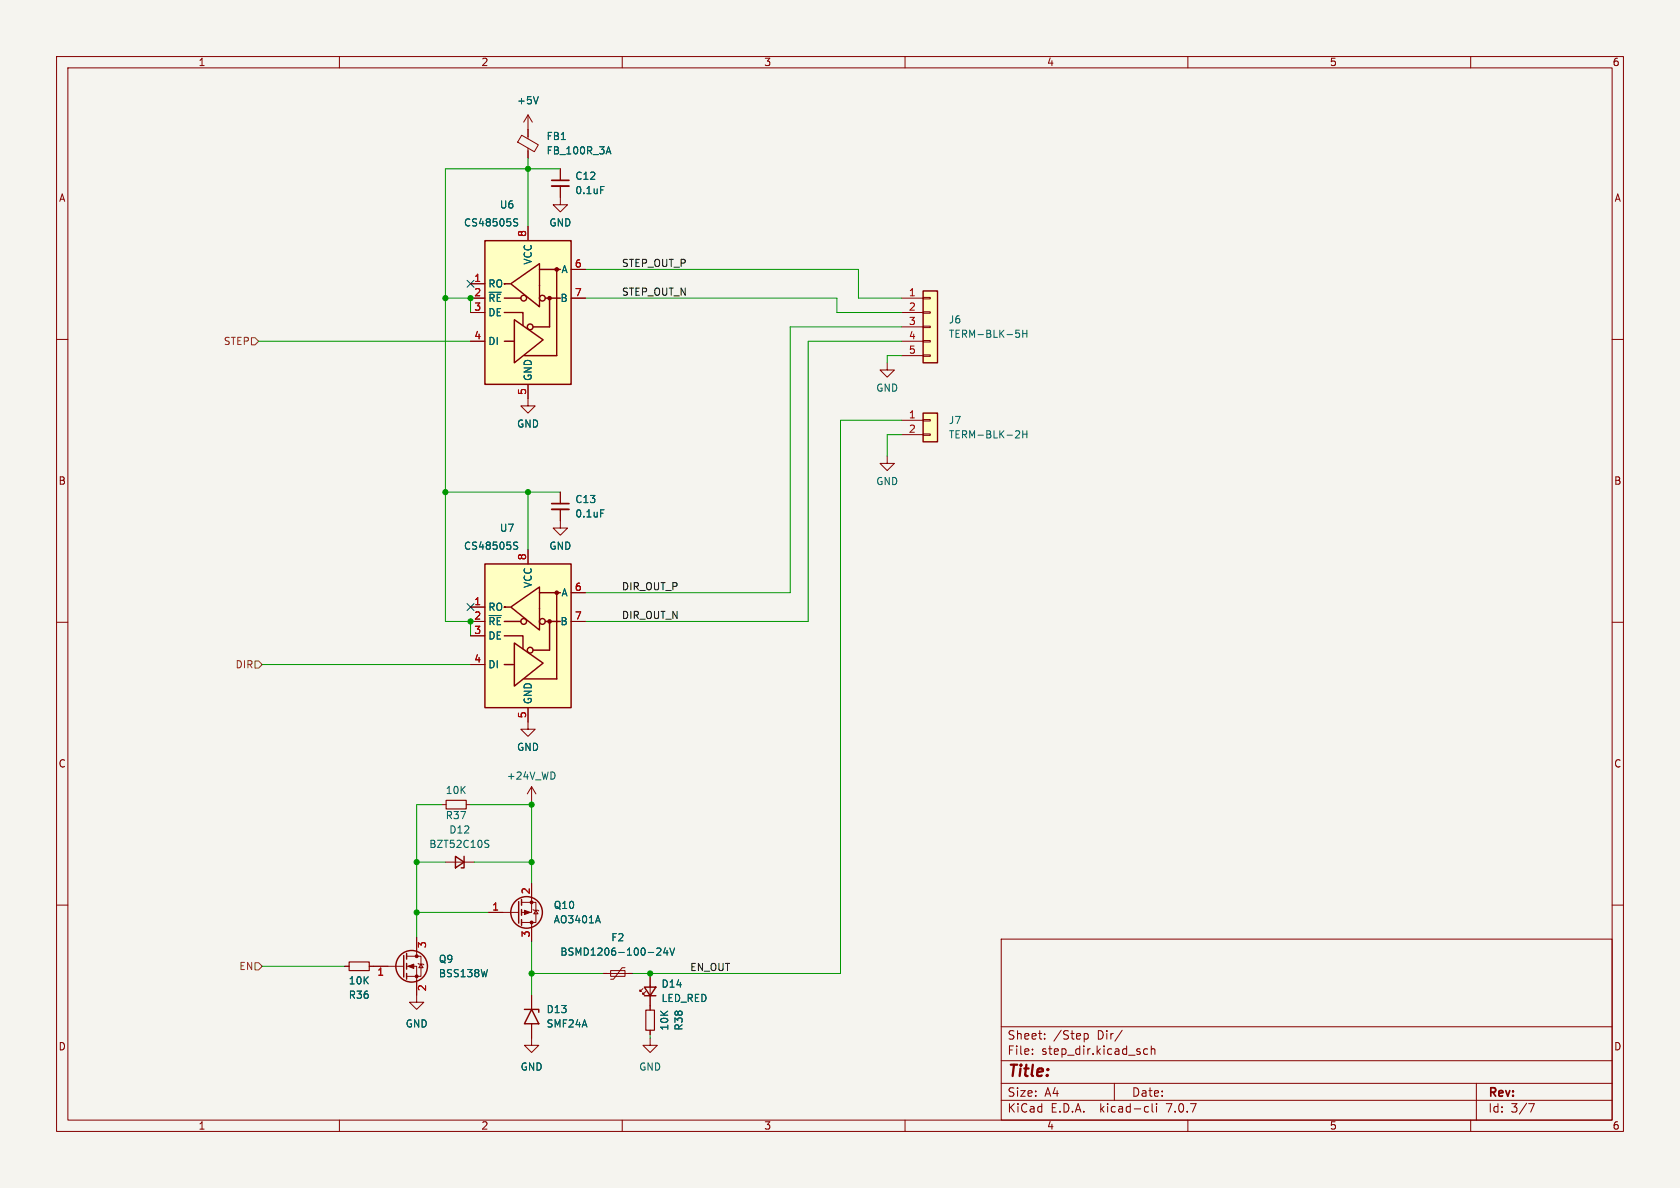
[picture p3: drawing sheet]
<svg xmlns="http://www.w3.org/2000/svg" width="297mm" height="210mm" viewBox="0 0 297 210" stroke-linecap="round" stroke-linejoin="round" font-family="sans-serif">
<path d="M0 0h297v210h-297z" fill="#f5f4ef" stroke="#f5f4ef" stroke-width=".18"/>
<g fill="none" stroke="#840000" stroke-width=".18">
<path d="M10 10h277v190h-277zM12 12h273v186h-273zM60 10v2M110 10v2M160 10v2M210 10v2M260 10v2M92.2 23.9l3 1.7-.7 1.2-3-1.7zM93.3 20.3v4.2M93.3 26.2v1.7M93.3 20.3l-.7 1.3M93.3 20.3l.8 1.3"/>
<path d="M99.1 32.9v3.3h1.2l-1.2 1.3-1.3-1.3h1.3M99.1 29.8v2.1M10 60h2M83.2 52.7h2.5M83.2 55.2h2.5M83.2 50.2h2.5M93.3 40v2.5M101 52.7h2.5M101 47.6h2.5M159.4 52.7h3.8M159.4 55.2h3.8M159.4 57.8h3.8"/>
<path d="M163.2 57.7h1.3v.2h-1.3zM163.2 55.1h1.3v.3h-1.3zM163.2 52.6h1.3v.2h-1.3zM285 60h2M83.2 60.3h2.5M93.3 67.9v3.9h1.3l-1.3 1.2-1.2-1.2h1.2M156.8 64.1v1.3h1.3l-1.3 1.3-1.2-1.3h1.2M159.4 60.3h3.8M159.4 62.9h3.8M159.4 74.3h3.8M159.4 76.8h3.8M163.2 62.7h1.3v.3h-1.3z"/>
<path d="M163.2 60.2h1.3v.3h-1.3zM163.2 76.7h1.3v.3h-1.3zM163.2 74.2h1.3v.2h-1.3zM93.3 97.2v2.5M99.1 90v3.3h1.2l-1.2 1.3-1.3-1.3h1.3M99.1 87v2M156.8 80.6v1.3h1.3l-1.3 1.3-1.2-1.3h1.2M10 110h2M83.2 107.3h2.5M83.2 109.9h2.5M83.2 112.4h2.5M83.2 117.5h2.5"/>
<path d="M101 109.9h2.5M101 104.8h2.5M285 110h2M93.3 125.1v3.8h1.3l-1.3 1.3-1.2-1.3h1.2M94 139.1v2.5M94 139.1l-.8 1.2M94 139.1l.7 1.2M10 160h2M78.1 142.2h.8M78.7 152.4h5.1M82.4 142.2h.8M92.2 159.5h2.5v3.6h-2.5"/>
<path d="M94 156.2v5.1h-1.8M285 160h2M61 170.8h.7M65.3 170.8h6.1M71.9 170.8h1.8v6.4h1.2l-1.2 1.2-1.3-1.2h1.3M71.9 169h2.5v3.6h-2.5M73.7 165.7v3.3M73.9 170.3l.1 .1h.8l.1 .2M74.4 170.4l.4 .7h-.8zM86.4 161.3h5.3M94 163.1v3.3M94 175.9v2.5"/>
<path d="M94.2 160.8l.2 .1h.7l.1 .1M94.7 160.9l.4 .6h-.7zM106.7 172.1h5.1M107.9 171.6h2.6v1h-2.6zM110.5 171.1h-.5l-1.5 2h-.6M113.7 174.8l-.5 .5v-.3v.3h.2M114.2 175.3l-.5 .5v-.3v.3h.2M114.9 172.7v5.9M177 166h108v32h-108zM60 198v2M94 181v3.8h1.2l-1.2 1.3-1.3-1.3h1.3M110 198v2"/>
<path d="M114.9 183.5v1.3h1.3l-1.3 1.3-1.2-1.3h1.2M114.9 182.1v.8M160 198v2M177 194.5h108M177 191.5h108M177 187.5h108M177 181.5h108M182.5 186.3v.1M182.5 185.5v.1M184.7 183.6v.1M184.7 182.8v.1M191.7 182.8l.4-.1 .3 .3v.4l-.2 .2h-.5"/>
<path d="M197 191.5v3M198.4 182.1l-1.3 2M202.6 195.6l.4 .1M202.9 185.5l-.4-.1-.3 .3v.4l.1 .2h.6M203 196.5l-.4 .1M203.5 185.5l.2-.1 .4 .1 .1 .9M203.5 184.9v1.5M203.7 195.1v1.3l.2 .2M204.5 195.1v.1M204.5 195.6v1M210 198v2M260 198v2"/>
<path d="M261 191.5v6.5M270.2 195.1h1l-.6 1.5"/>
</g>
<g fill="#ffffc2" stroke="#ffffc2" stroke-width=".18">
<path d="M163.2 51.4h2.5v12.7h-2.5z"/>
<path d="M163.2 73h2.5v5.1h-2.5z"/>
<path d="M85.7 99.7h15.3v25.4h-15.3z"/>
<path d="M85.7 42.5h15.3v25.4h-15.3z"/>
</g>
<g fill="none" stroke="#840000" stroke-width=".25">
<path d="M85.7 42.5h15.3v25.4h-15.3zM89.2 55.2h3.3v2.3M89.2 52.7h2.9M89.3 50.2h-.1h1M90.3 50.2l5.1-3.6v7.6zM90.9 56.5l5.1 3.6-5.1 4zM95.4 47.6h3.7M96.4 52.7h2.7M97.2 52.7v5.1h-3M98.4 47.6v15.3h-5.7M163.2 51.4h2.5v12.7h-2.5zM89.2 60.3h1.6"/>
<path d="M163.2 73h2.5v5.1h-2.5zM85.7 99.7h15.3v25.4h-15.3zM89.2 112.4h3.3v2.3M89.2 109.9h2.9M89.2 117.5h1.6M89.3 107.3h-.1h1M90.3 107.3l5.1-3.5v7.6zM90.9 113.7l5.1 3.5-5.1 4.1zM95.4 104.8h3.7M96.4 109.9h2.7M97.2 109.9v5h-3M98.4 104.8v15.2h-5.7"/>
<path d="M80.5 151.4l1.5 1-1.5 1zM82 151.4v2h-.5M91.7 159.4v3.8M92.2 159v1M71.4 168.9v3.8M71.9 168.5v1M71.9 170.3v1M71.9 172.1v1M92.2 160.8v1M92.2 162.6v1M92.7 178.4h2.5v.5M94 178.4l1.2 2.6h-2.5z"/>
<path d="M113.9 174.5h2.1l-1.1 1.5zM113.9 176h2.1"/>
<circle cx="92.6" cy="52.7" r=".51"/>
<circle cx="93.7" cy="57.8" r=".51"/>
<circle cx="95.9" cy="52.7" r=".51"/>
<circle cx="92.6" cy="109.9" r=".51"/>
<circle cx="93.7" cy="114.9" r=".51"/>
<circle cx="95.9" cy="109.9" r=".51"/>
<circle cx="72.8" cy="170.8" r="2.79"/>
<circle cx="93.1" cy="161.3" r="2.79"/>
</g>
<g fill="none" stroke="#006464" stroke-width=".18">
<path d="M95.2 17.1l-.5 1.3M90.9 39.2l.5 .2 .1 .2-.1 .3h-.4M90.9 38.7h.6M106.2 33h.6M107.3 26.8h.6M107.6 25.9l.4 1.3M179.6 58.4h.6M179.7 58.8h.3l.3 .3-.2 .5h-.4M180.8 58.4v1.2M180.8 59h.7M181.5 58.4v1.2M179.7 76.1l.4 .1 .2 .3-.8 .9h.8"/>
<path d="M180.8 76.1v1.3M180.8 76.7h.7M181.5 76.1v1.3M90.9 96.4l.5 .2 .1 .1-.1 .3-.4 .1M90.9 95.9h.6M106.2 90.1h.6M85.9 149.1l.4 .2 .1 .3-.2 .2h-.3M85.9 148.5l.5 .1M105.7 161.9l.4 1.2M116.1 167.7l.5-.1 .2 .3-.7 1h.7M117.6 167.5l-.3 .9h.8M117.9 168v.9"/>
<path d="M118.4 167.6l.4 1.3 .5-1.3"/>
</g>
<g fill="#840000" stroke="#840000" stroke-width=".25">
<circle cx="97.2" cy="109.9" r=".28"/>
<circle cx="98.4" cy="104.8" r=".28"/>
<circle cx="97.2" cy="52.7" r=".28"/>
<circle cx="98.4" cy="47.6" r=".28"/>
</g>
<g fill="#840000" stroke="#840000" stroke-width=".18">
<path d="M92.7 160.9l1 .4-1 .4z"/>
<path d="M72.1 170.8l1.1-.4v.8z"/>
<circle cx="94" cy="159.5" r=".25"/>
<circle cx="94" cy="163.1" r=".25"/>
<circle cx="73.7" cy="172.6" r=".25"/>
<circle cx="73.7" cy="169" r=".25"/>
</g>
<path d="M78.9 141.5h3.5v1.5h-3.5zM61.7 170.1h3.6v1.5h-3.6zM114.2 178.6h1.5v3.5h-1.5z" fill="none" stroke="#840000" stroke-width=".2"/>
<path d="M97.5 32.9h3.1M97.5 90h3.1" fill="none" stroke="#840000" stroke-width=".33"/>
<path d="M97.5 31.9h3.1M97.5 89h3.1" fill="none" stroke="#840000" stroke-width=".3"/>
<path d="M44.4 59.7h.7l.6 .6-.6 .7h-.7zM45.1 116.8h.6l.7 .7-.7 .6h-.6zM45.1 170.2h.6l.7 .6-.7 .7h-.6z" fill="none" stroke="#725600" stroke-width=".18"/>
<g fill="none" stroke="#009600" stroke-width=".18">
<path d="M93.3 27.9v12.1M99.1 29.8h-20.4v80.1h4.5v2.5M78.7 52.7h4.5v2.5M103.5 52.7h44.5v2.5h11.4M103.5 47.6h48.3v5.1h7.6M159.4 57.8h-19.7v47h-36.2M45.7 60.3h37.5M159.4 74.3h-10.8v97.8h-36.8M159.4 62.9h-2.6v1.2M159.4 76.8h-2.6v3.8M159.4 60.3h-16.5v49.6h-39.4M78.7 87h20.4"/>
<path d="M93.3 87v10.2M46.4 117.5h36.8M73.7 152.4h5M78.1 142.2h-4.4v23.5M83.2 142.2h10.8M83.8 152.4h10.2M94 141.6v14.6M46.4 170.8h14.6M73.7 161.3h12.7M94 166.4v9.5M94 172.1h12.7M114.9 172.1v.6"/>
<path d="M114.9 182.9v.6"/>
</g>
<path d="M82.6 49.6l1.2 1.2M83.8 49.6l-1.2 1.2M82.6 106.7l1.2 1.2M83.8 106.7l-1.2 1.2" fill="none" stroke="#000084" stroke-width=".18"/>
<g fill="#009600" stroke="#009600" stroke-width=".18">
<circle cx="83.2" cy="52.7" r=".46"/>
<circle cx="78.7" cy="52.7" r=".46"/>
<circle cx="78.7" cy="87" r=".46"/>
<circle cx="83.2" cy="109.9" r=".46"/>
<circle cx="93.3" cy="29.8" r=".46"/>
<circle cx="93.3" cy="87" r=".46"/>
<circle cx="114.9" cy="172.1" r=".46"/>
<circle cx="94" cy="142.2" r=".46"/>
<circle cx="94" cy="172.1" r=".46"/>
<circle cx="73.7" cy="152.4" r=".46"/>
<circle cx="73.7" cy="161.3" r=".46"/>
<circle cx="94" cy="152.4" r=".46"/>
</g>
<text font-size="2.8" fill="#840000" x="178" y="190.9">Title:</text>
<g font-size="2.1" fill="#840000">
<text x="178" y="184">Sheet:</text>
<text x="186.2" y="184">/Step</text>
<text x="194" y="184">Dir/</text>
<text x="178" y="186.7">File:</text>
<text x="184.1" y="186.7">step_dir.kicad_sch</text>
<text x="178" y="196.9">KiCad</text>
<text x="178" y="194.1">Size:</text>
<text x="184.7" y="194.1">A4</text>
<text x="185.7" y="196.9">E.D.A.</text>
<text x="194.6" y="196.9">kicad-cli</text>
<text x="200" y="194.1">Date:</text>
<text x="206.5" y="196.9">7.0.7</text>
<text x="263" y="194.3">Rev:</text>
<text x="263" y="196.9">Id:</text>
<text x="267.1" y="196.9">3/7</text>
</g>
<g font-size="1.8" fill="#840000">
<text x="35" y="11.9">1</text>
<text x="85" y="11.9">2</text>
<text x="135" y="11.9">3</text>
<text x="185" y="11.9">4</text>
<text x="235" y="11.9">5</text>
<text x="285" y="11.9">6</text>
<text x="10.3" y="35.9">A</text>
<text x="285.3" y="35.9">A</text>
<text x="10.3" y="85.9">B</text>
<text x="285.3" y="85.9">B</text>
<text x="10.3" y="135.9">C</text>
<text x="285.3" y="135.9">C</text>
<text x="10.3" y="185.9">D</text>
<text x="285.3" y="185.9">D</text>
<text x="35" y="199.9">1</text>
<text x="85" y="199.9">2</text>
<text x="135" y="199.9">3</text>
<text x="185" y="199.9">4</text>
<text x="235" y="199.9">5</text>
<text x="285" y="199.9">6</text>
</g>
<g font-size="1.8" fill="#006464">
<text x="91.3" y="18.6">+5V</text>
<text x="96.5" y="25">FB1</text>
<text x="96.5" y="27.5">FB_100R_3A</text>
<text x="101.6" y="32">C12</text>
<text x="101.6" y="34.5">0.1uF</text>
<text x="81.9" y="40.2">CS48505S</text>
<text x="88.3" y="37.1">U6</text>
<text x="97" y="40.2">GND</text>
<text x="94.2" y="46.9" transform="rotate(-90 94.2 46.9)">VCC</text>
<text x="86.2" y="51">RO</text>
<text x="86.2" y="53.6">~{RE}</text>
<text x="99" y="53.6">B</text>
<text x="99.2" y="48.5">A</text>
<text x="86.2" y="56.1">DE</text>
<text x="167.6" y="57.4">J6</text>
<text x="167.6" y="59.9">TERM-BLK-5H</text>
<text x="86.2" y="61.2">DI</text>
<text x="94.2" y="67.4" transform="rotate(-90 94.2 67.4)">GND</text>
<text x="154.8" y="69.4">GND</text>
<text x="91.3" y="75.8">GND</text>
<text x="167.6" y="75.2">J7</text>
<text x="167.6" y="77.7">TERM-BLK-2H</text>
<text x="101.6" y="89.1">C13</text>
<text x="154.8" y="86">GND</text>
<text x="88.3" y="94.2">U7</text>
<text x="101.6" y="91.7">0.1uF</text>
<text x="81.9" y="97.4">CS48505S</text>
<text x="97" y="97.4">GND</text>
<text x="94.2" y="104" transform="rotate(-90 94.2 104)">VCC</text>
<text x="99.2" y="105.6">A</text>
<text x="86.2" y="108.2">RO</text>
<text x="86.2" y="110.7">~{RE}</text>
<text x="86.2" y="113.3">DE</text>
<text x="99" y="110.7">B</text>
<text x="86.2" y="118.3">DI</text>
<text x="94.2" y="124.6" transform="rotate(-90 94.2 124.6)">GND</text>
<text x="91.3" y="132.9">GND</text>
<text x="78.7" y="140.6">10K</text>
<text x="89.5" y="138">+24V_WD</text>
<text x="78.7" y="145">R37</text>
<text x="79.3" y="147.5">D12</text>
<text x="75.8" y="150.1">BZT52C10S</text>
<text x="97.8" y="160.9">Q10</text>
<text x="97.8" y="163.4">AO3401A</text>
<text x="108" y="166.6">F2</text>
<text x="77.5" y="172.9">BSS138W</text>
<text x="77.5" y="170.4">Q9</text>
<text x="99" y="169.1">BSMD1206-100-24V</text>
<text x="61.6" y="176.8">R36</text>
<text x="61.6" y="174.2">10K</text>
<text x="96.5" y="179.3">D13</text>
<text x="116.8" y="177.3">LED_RED</text>
<text x="116.8" y="174.8">D14</text>
<text x="71.6" y="181.8">GND</text>
<text x="96.5" y="181.8">SMF24A</text>
<text x="118.3" y="182.3" transform="rotate(-90 118.3 182.3)">10K</text>
<text x="120.9" y="182.3" transform="rotate(-90 120.9 182.3)">R38</text>
<text x="91.9" y="189.5">GND</text>
<text x="112.9" y="189.5">GND</text>
</g>
<g font-size="1.8" fill="#a90000">
<text x="93.1" y="42" transform="rotate(-90 93.1 42)">8</text>
<text x="101.5" y="47.4">6</text>
<text x="83.7" y="49.9">1</text>
<text x="83.7" y="52.5">2</text>
<text x="101.5" y="52.5">7</text>
<text x="160.6" y="52.5">1</text>
<text x="83.7" y="55">3</text>
<text x="160.6" y="55">2</text>
<text x="160.6" y="57.5">3</text>
<text x="83.7" y="60.1">4</text>
<text x="160.6" y="60.1">4</text>
<text x="160.6" y="62.6">5</text>
<text x="93.1" y="69.9" transform="rotate(-90 93.1 69.9)">5</text>
<text x="160.6" y="74">1</text>
<text x="160.6" y="76.6">2</text>
<text x="93.1" y="99.1" transform="rotate(-90 93.1 99.1)">8</text>
<text x="83.7" y="107.1">1</text>
<text x="101.5" y="104.5">6</text>
<text x="83.7" y="109.6">2</text>
<text x="83.7" y="112.1">3</text>
<text x="101.5" y="109.6">7</text>
<text x="83.7" y="117.2">4</text>
<text x="93.1" y="127.1" transform="rotate(-90 93.1 127.1)">5</text>
<text x="86.9" y="161">1</text>
<text x="93.7" y="158.2" transform="rotate(-90 93.7 158.2)">2</text>
<text x="75.6" y="167.7" transform="rotate(-90 75.6 167.7)">3</text>
<text x="93.7" y="165.8" transform="rotate(-90 93.7 165.8)">3</text>
<text x="66.6" y="172.8">1</text>
<text x="75.6" y="175.3" transform="rotate(-90 75.6 175.3)">2</text>
</g>
<g font-size="1.8" fill="#0f0f0f">
<text x="109.9" y="47.3">STEP_OUT_P</text>
<text x="109.9" y="52.4">STEP_OUT_N</text>
<text x="109.9" y="104.4">DIR_OUT_P</text>
<text x="109.9" y="109.5">DIR_OUT_N</text>
<text x="121.9" y="171.7">EN_OUT</text>
</g>
<g font-size="1.8" fill="#725600">
<text x="39.5" y="61.2">STEP</text>
<text x="41.5" y="118.3">DIR</text>
<text x="42.2" y="171.7">EN</text>
</g>
</svg>
